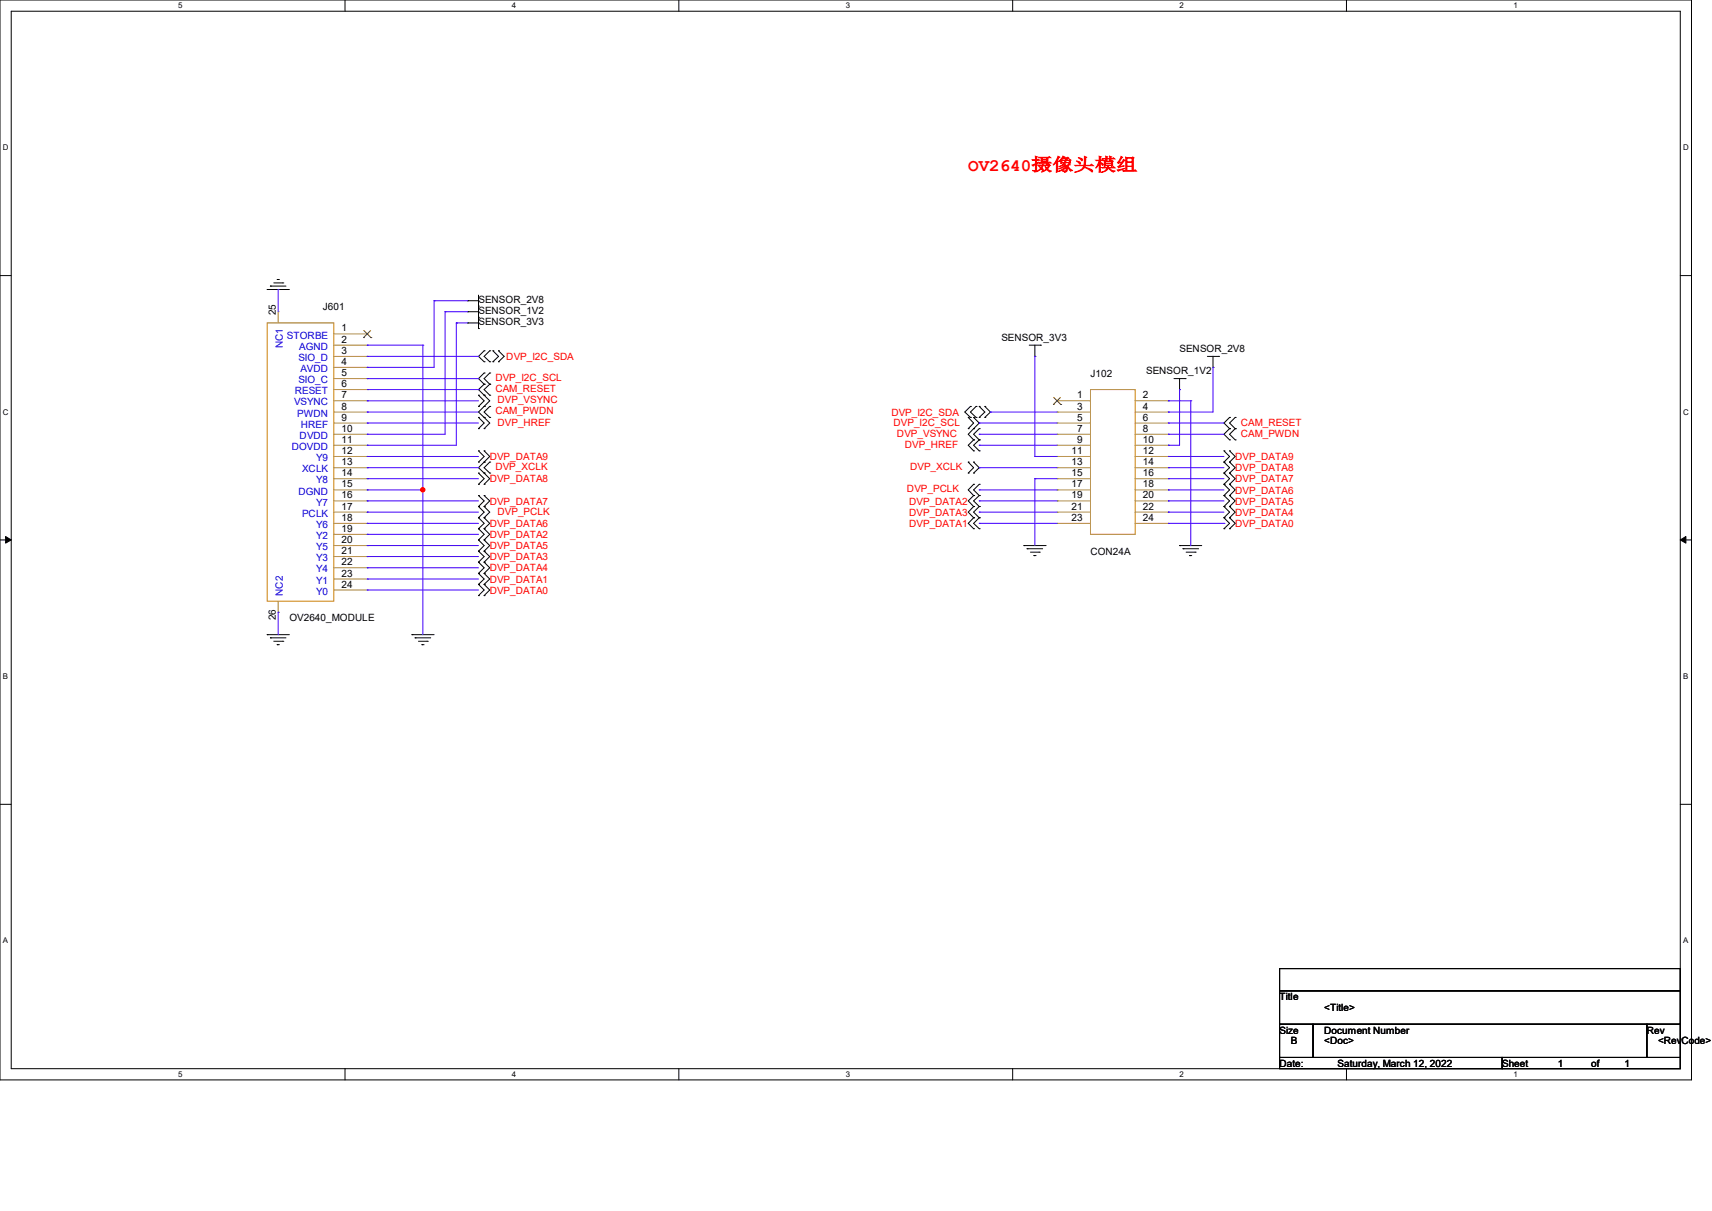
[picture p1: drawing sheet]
# OrCAD Capture schematic Sub_Cam.DSN
size B

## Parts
J102  CON24A  [HDR12X2_1_27mm]
J601  OV2640_MODULE  [FPC_24P]

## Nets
GND: J102.2 J102.15 J601.2(AGND) J601.15(DGND) J601.25(NC1) J601.26(NC2)
CAM_PWDN: J102.8 J601.8(PWDN)
CAM_RESET: J102.6 J601.6(RESET)
DVP_DATA0: J102.24 J601.24(Y0)
DVP_DATA1: J102.23 J601.23(Y1)
DVP_DATA2: J102.19 J601.19(Y2)
DVP_DATA3: J102.21 J601.21(Y3)
DVP_DATA4: J102.22 J601.22(Y4)
DVP_DATA5: J102.20 J601.20(Y5)
DVP_DATA6: J102.18 J601.18(Y6)
DVP_DATA7: J102.16 J601.16(Y7)
DVP_DATA8: J102.14 J601.14(Y8)
DVP_DATA9: J102.12 J601.12(Y9)
DVP_HREF: J102.9 J601.9(HREF)
DVP_I2C_SCL: J102.5 J601.5(SIO_C)
DVP_I2C_SDA: J102.3 J601.3(SIO_D)
DVP_PCLK: J102.17 J601.17(PCLK)
DVP_VSYNC: J102.7 J601.7(VSYNC)
DVP_XCLK: J102.13 J601.13(XCLK)
SENSOR_1V2: J102.10 J601.10(DVDD)
SENSOR_2V8: J102.4 J601.4(AVDD)
SENSOR_3V3: J102.11 J601.11(DOVDD)

Not connected (* = marked no-connect by the designer): J102 1*; J601 1(STORBE)*

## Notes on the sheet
- OV2640摄像头模组
